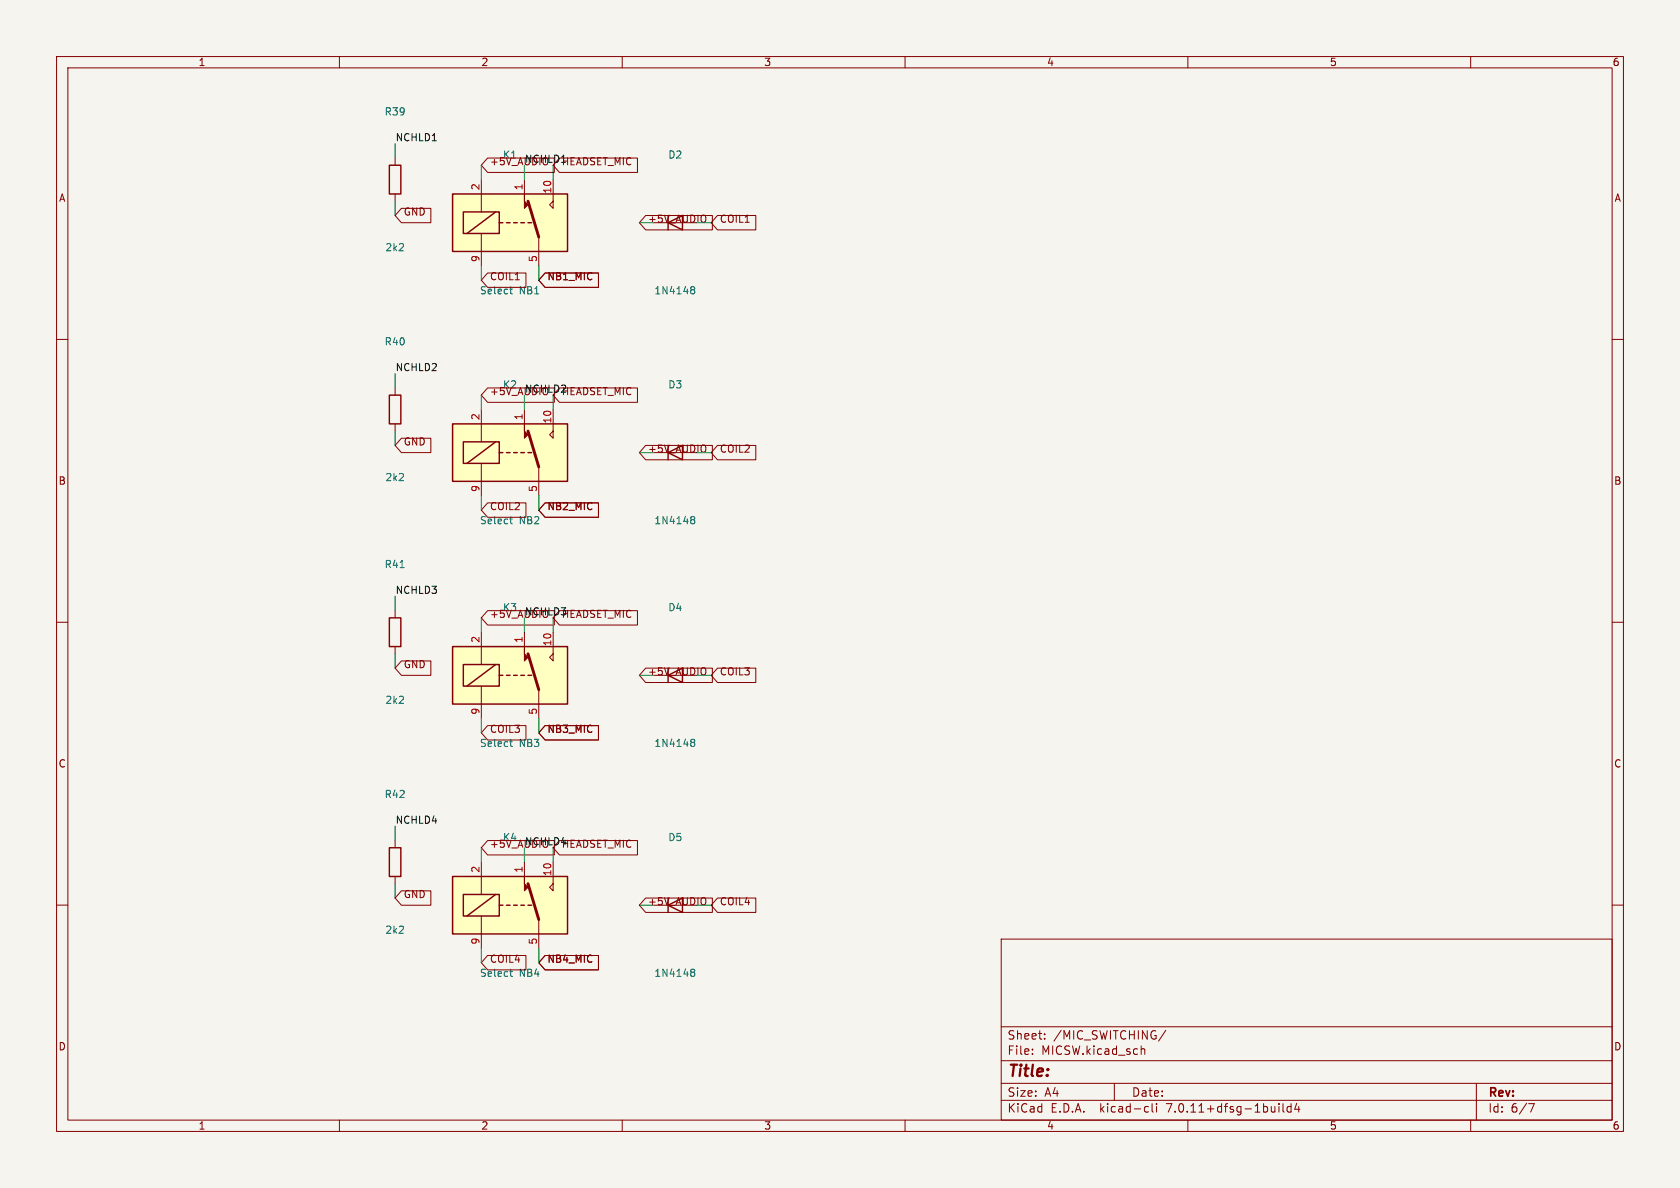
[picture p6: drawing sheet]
(kicad_sch (version 20230121) (generator eeschema)
 (paper "A4")
 (lib_symbols
(symbol "Device:D" (pin_numbers hide) (pin_names (offset 1.016) hide) (in_bom yes) (on_board yes)
   (property "Reference" "D" (at 0 2.54 0) (effects (font (size 1.27 1.27))))
   (property "Value" "D" (at 0 -2.54 0) (effects (font (size 1.27 1.27))))
   (property "Footprint" "" (at 0 0 0) (effects (font (size 1.27 1.27)) hide))
   (property "Datasheet" "~" (at 0 0 0) (effects (font (size 1.27 1.27)) hide))
   (property "Sim.Device" "D" (at 0 0 0) (effects (font (size 1.27 1.27)) hide))
   (property "Sim.Pins" "1=K 2=A" (at 0 0 0) (effects (font (size 1.27 1.27)) hide))
   (symbol "D_0_1"
    (polyline (pts (xy -1.27 1.27) (xy -1.27 -1.27)) (stroke (width 0.254) (type default)) (fill (type none)))
    (polyline (pts (xy 1.27 0) (xy -1.27 0)) (stroke (width 0) (type default)) (fill (type none)))
    (polyline (pts (xy 1.27 1.27) (xy 1.27 -1.27) (xy -1.27 0) (xy 1.27 1.27)) (stroke (width 0.254) (type default)) (fill (type none))))
   (symbol "D_1_1"
    (pin passive line (at -3.81 0 0) (length 2.54) (name "K" (effects (font (size 1.27 1.27)))) (number "1" (effects (font (size 1.27 1.27)))))
    (pin passive line (at 3.81 0 180) (length 2.54) (name "A" (effects (font (size 1.27 1.27)))) (number "2" (effects (font (size 1.27 1.27)))))))
(symbol "Device:R" (pin_numbers hide) (pin_names (offset 0)) (in_bom yes) (on_board yes)
   (property "Reference" "R" (at 2.032 0 90) (effects (font (size 1.27 1.27))))
   (property "Value" "R" (at 0 0 90) (effects (font (size 1.27 1.27))))
   (property "Footprint" "" (at -1.778 0 90) (effects (font (size 1.27 1.27)) hide))
   (property "Datasheet" "~" (at 0 0 0) (effects (font (size 1.27 1.27)) hide))
   (symbol "R_0_1"
    (rectangle (start -1.016 -2.54) (end 1.016 2.54) (stroke (width 0.254) (type default)) (fill (type none))))
   (symbol "R_1_1"
    (pin passive line (at 0 3.81 270) (length 1.27) (name "~" (effects (font (size 1.27 1.27)))) (number "1" (effects (font (size 1.27 1.27)))))
    (pin passive line (at 0 -3.81 90) (length 1.27) (name "~" (effects (font (size 1.27 1.27)))) (number "2" (effects (font (size 1.27 1.27)))))))
(symbol "power:GND" (power) (pin_names (offset 0)) (in_bom yes) (on_board yes)
   (property "Reference" "#PWR" (at 0 -6.35 0) (effects (font (size 1.27 1.27)) hide))
   (property "Value" "GND" (at 0 -3.81 0) (effects (font (size 1.27 1.27))))
   (property "Footprint" "" (at 0 0 0) (effects (font (size 1.27 1.27)) hide))
   (property "Datasheet" "" (at 0 0 0) (effects (font (size 1.27 1.27)) hide))
   (symbol "GND_0_1"
    (polyline (pts (xy 0 0) (xy 0 -1.27) (xy 1.27 -1.27) (xy 0 -2.54) (xy -1.27 -1.27) (xy 0 -1.27)) (stroke (width 0) (type default)) (fill (type none))))
   (symbol "GND_1_1"
    (pin power_in line (at 0 0 270) (length 0) hide (name "GND" (effects (font (size 1.27 1.27)))) (number "1" (effects (font (size 1.27 1.27)))))))
(symbol "Relay:G5V-1" (in_bom yes) (on_board yes)
   (property "Reference" "K" (at 11.43 3.81 0) (effects (font (size 1.27 1.27)) (justify left)))
   (property "Value" "G5V-1" (at 11.43 1.27 0) (effects (font (size 1.27 1.27)) (justify left)))
   (property "Footprint" "Relay_THT:Relay_SPDT_Omron_G5V-1" (at 28.702 -0.762 0) (effects (font (size 1.27 1.27)) hide))
   (property "Datasheet" "http://omronfs.omron.com/en_US/ecb/products/pdf/en-g5v_1.pdf" (at 0 0 0) (effects (font (size 1.27 1.27)) hide))
   (symbol "G5V-1_0_0"
    (polyline (pts (xy 7.62 5.08) (xy 7.62 2.54) (xy 6.985 3.175) (xy 7.62 3.81)) (stroke (width 0) (type default)) (fill (type none))))
   (symbol "G5V-1_0_1"
    (rectangle (start -10.16 5.08) (end 10.16 -5.08) (stroke (width 0.254) (type default)) (fill (type background)))
    (rectangle (start -8.255 1.905) (end -1.905 -1.905) (stroke (width 0.254) (type default)) (fill (type none)))
    (polyline (pts (xy -7.62 -1.905) (xy -2.54 1.905)) (stroke (width 0.254) (type default)) (fill (type none)))
    (polyline (pts (xy -5.08 -5.08) (xy -5.08 -1.905)) (stroke (width 0) (type default)) (fill (type none)))
    (polyline (pts (xy -5.08 5.08) (xy -5.08 1.905)) (stroke (width 0) (type default)) (fill (type none)))
    (polyline (pts (xy -1.905 0) (xy -1.27 0)) (stroke (width 0.254) (type default)) (fill (type none)))
    (polyline (pts (xy -0.635 0) (xy 0 0)) (stroke (width 0.254) (type default)) (fill (type none)))
    (polyline (pts (xy 0.635 0) (xy 1.27 0)) (stroke (width 0.254) (type default)) (fill (type none)))
    (polyline (pts (xy 1.905 0) (xy 2.54 0)) (stroke (width 0.254) (type default)) (fill (type none)))
    (polyline (pts (xy 3.175 0) (xy 3.81 0)) (stroke (width 0.254) (type default)) (fill (type none)))
    (polyline (pts (xy 5.08 -2.54) (xy 3.175 3.81)) (stroke (width 0.508) (type default)) (fill (type none)))
    (polyline (pts (xy 5.08 -2.54) (xy 5.08 -5.08)) (stroke (width 0) (type default)) (fill (type none)))
    (polyline (pts (xy 2.54 5.08) (xy 2.54 2.54) (xy 3.175 3.175) (xy 2.54 3.81)) (stroke (width 0) (type default)) (fill (type outline))))
   (symbol "G5V-1_1_1"
    (pin passive line (at 2.54 7.62 270) (length 2.54) (name "~" (effects (font (size 1.27 1.27)))) (number "1" (effects (font (size 1.27 1.27)))))
    (pin passive line (at 7.62 7.62 270) (length 2.54) (name "~" (effects (font (size 1.27 1.27)))) (number "10" (effects (font (size 1.27 1.27)))))
    (pin passive line (at -5.08 7.62 270) (length 2.54) (name "~" (effects (font (size 1.27 1.27)))) (number "2" (effects (font (size 1.27 1.27)))))
    (pin passive line (at 5.08 -7.62 90) (length 2.54) (name "~" (effects (font (size 1.27 1.27)))) (number "5" (effects (font (size 1.27 1.27)))))
    (pin passive line (at 5.08 -7.62 90) (length 2.54) hide (name "~" (effects (font (size 1.27 1.27)))) (number "6" (effects (font (size 1.27 1.27)))))
    (pin passive line (at -5.08 -7.62 90) (length 2.54) (name "~" (effects (font (size 1.27 1.27)))) (number "9" (effects (font (size 1.27 1.27))))))))
 (wire (pts (xy 85.09 31.75) (xy 85.09 29.21)) (stroke (width 0) (type default)))
 (wire (pts (xy 85.09 46.99) (xy 85.09 49.53)) (stroke (width 0) (type default)))
 (wire (pts (xy 95.25 46.99) (xy 95.25 49.53)) (stroke (width 0) (type default)))
 (wire (pts (xy 95.25 46.99) (xy 95.25 49.53)) (stroke (width 0) (type default)))
 (wire (pts (xy 97.79 31.75) (xy 97.79 29.21)) (stroke (width 0) (type default)))
 (wire (pts (xy 92.71 31.75) (xy 92.71 29.21)) (stroke (width 0) (type default)))
 (wire (pts (xy 69.85 27.94) (xy 69.85 25.4)) (stroke (width 0) (type default)))
 (wire (pts (xy 69.85 35.56) (xy 69.85 38.1)) (stroke (width 0) (type default)))
 (wire (pts (xy 115.57 39.37) (xy 113.03 39.37)) (stroke (width 0) (type default)))
 (wire (pts (xy 123.19 39.37) (xy 125.73 39.37)) (stroke (width 0) (type default)))
 (wire (pts (xy 85.09 72.39) (xy 85.09 69.85)) (stroke (width 0) (type default)))
 (wire (pts (xy 85.09 87.63) (xy 85.09 90.17)) (stroke (width 0) (type default)))
 (wire (pts (xy 95.25 87.63) (xy 95.25 90.17)) (stroke (width 0) (type default)))
 (wire (pts (xy 95.25 87.63) (xy 95.25 90.17)) (stroke (width 0) (type default)))
 (wire (pts (xy 97.79 72.39) (xy 97.79 69.85)) (stroke (width 0) (type default)))
 (wire (pts (xy 92.71 72.39) (xy 92.71 69.85)) (stroke (width 0) (type default)))
 (wire (pts (xy 69.85 68.58) (xy 69.85 66.04)) (stroke (width 0) (type default)))
 (wire (pts (xy 69.85 76.2) (xy 69.85 78.74)) (stroke (width 0) (type default)))
 (wire (pts (xy 115.57 80.01) (xy 113.03 80.01)) (stroke (width 0) (type default)))
 (wire (pts (xy 123.19 80.01) (xy 125.73 80.01)) (stroke (width 0) (type default)))
 (wire (pts (xy 85.09 111.76) (xy 85.09 109.22)) (stroke (width 0) (type default)))
 (wire (pts (xy 85.09 127.0) (xy 85.09 129.54)) (stroke (width 0) (type default)))
 (wire (pts (xy 95.25 127.0) (xy 95.25 129.54)) (stroke (width 0) (type default)))
 (wire (pts (xy 95.25 127.0) (xy 95.25 129.54)) (stroke (width 0) (type default)))
 (wire (pts (xy 97.79 111.76) (xy 97.79 109.22)) (stroke (width 0) (type default)))
 (wire (pts (xy 92.71 111.76) (xy 92.71 109.22)) (stroke (width 0) (type default)))
 (wire (pts (xy 69.85 107.95) (xy 69.85 105.41)) (stroke (width 0) (type default)))
 (wire (pts (xy 69.85 115.57) (xy 69.85 118.11)) (stroke (width 0) (type default)))
 (wire (pts (xy 115.57 119.38) (xy 113.03 119.38)) (stroke (width 0) (type default)))
 (wire (pts (xy 123.19 119.38) (xy 125.73 119.38)) (stroke (width 0) (type default)))
 (wire (pts (xy 85.09 152.4) (xy 85.09 149.86)) (stroke (width 0) (type default)))
 (wire (pts (xy 85.09 167.64) (xy 85.09 170.18)) (stroke (width 0) (type default)))
 (wire (pts (xy 95.25 167.64) (xy 95.25 170.18)) (stroke (width 0) (type default)))
 (wire (pts (xy 95.25 167.64) (xy 95.25 170.18)) (stroke (width 0) (type default)))
 (wire (pts (xy 97.79 152.4) (xy 97.79 149.86)) (stroke (width 0) (type default)))
 (wire (pts (xy 92.71 152.4) (xy 92.71 149.86)) (stroke (width 0) (type default)))
 (wire (pts (xy 69.85 148.59) (xy 69.85 146.05)) (stroke (width 0) (type default)))
 (wire (pts (xy 69.85 156.21) (xy 69.85 158.75)) (stroke (width 0) (type default)))
 (wire (pts (xy 115.57 160.02) (xy 113.03 160.02)) (stroke (width 0) (type default)))
 (wire (pts (xy 123.19 160.02) (xy 125.73 160.02)) (stroke (width 0) (type default)))
 (label "NCHLD1" (at 92.71 29.21 0) (effects (font (size 1.27 1.27)) (justify left bottom)))
 (label "NCHLD1" (at 69.85 25.4 0) (effects (font (size 1.27 1.27)) (justify left bottom)))
 (label "NCHLD2" (at 92.71 69.85 0) (effects (font (size 1.27 1.27)) (justify left bottom)))
 (label "NCHLD2" (at 69.85 66.04 0) (effects (font (size 1.27 1.27)) (justify left bottom)))
 (label "NCHLD3" (at 92.71 109.22 0) (effects (font (size 1.27 1.27)) (justify left bottom)))
 (label "NCHLD3" (at 69.85 105.41 0) (effects (font (size 1.27 1.27)) (justify left bottom)))
 (label "NCHLD4" (at 92.71 149.86 0) (effects (font (size 1.27 1.27)) (justify left bottom)))
 (label "NCHLD4" (at 69.85 146.05 0) (effects (font (size 1.27 1.27)) (justify left bottom)))
 (global_label "+5V_AUDIO" (shape input) (at 85.09 29.21 0) (effects (font (size 1.27 1.27)) (justify left bottom)) (property "Intersheetrefs" "${INTERSHEET_REFS}" (at 85.09 29.21 0) (effects (font (size 1.27 1.27)) hide)))
 (global_label "COIL1" (shape input) (at 85.09 49.53 0) (effects (font (size 1.27 1.27)) (justify left bottom)) (property "Intersheetrefs" "${INTERSHEET_REFS}" (at 85.09 49.53 0) (effects (font (size 1.27 1.27)) hide)))
 (global_label "NB1_MIC" (shape input) (at 95.25 49.53 0) (effects (font (size 1.27 1.27)) (justify left bottom)) (property "Intersheetrefs" "${INTERSHEET_REFS}" (at 95.25 49.53 0) (effects (font (size 1.27 1.27)) hide)))
 (global_label "NB1_MIC" (shape input) (at 95.25 49.53 0) (effects (font (size 1.27 1.27)) (justify left bottom)) (property "Intersheetrefs" "${INTERSHEET_REFS}" (at 95.25 49.53 0) (effects (font (size 1.27 1.27)) hide)))
 (global_label "HEADSET_MIC" (shape input) (at 97.79 29.21 0) (effects (font (size 1.27 1.27)) (justify left bottom)) (property "Intersheetrefs" "${INTERSHEET_REFS}" (at 97.79 29.21 0) (effects (font (size 1.27 1.27)) hide)))
 (global_label "GND" (shape input) (at 69.85 38.1 0) (effects (font (size 1.27 1.27)) (justify left bottom)) (property "Intersheetrefs" "${INTERSHEET_REFS}" (at 69.85 38.1 0) (effects (font (size 1.27 1.27)) hide)))
 (global_label "+5V_AUDIO" (shape input) (at 113.03 39.37 0) (effects (font (size 1.27 1.27)) (justify left bottom)) (property "Intersheetrefs" "${INTERSHEET_REFS}" (at 113.03 39.37 0) (effects (font (size 1.27 1.27)) hide)))
 (global_label "COIL1" (shape input) (at 125.73 39.37 0) (effects (font (size 1.27 1.27)) (justify left bottom)) (property "Intersheetrefs" "${INTERSHEET_REFS}" (at 125.73 39.37 0) (effects (font (size 1.27 1.27)) hide)))
 (global_label "+5V_AUDIO" (shape input) (at 85.09 69.85 0) (effects (font (size 1.27 1.27)) (justify left bottom)) (property "Intersheetrefs" "${INTERSHEET_REFS}" (at 85.09 69.85 0) (effects (font (size 1.27 1.27)) hide)))
 (global_label "COIL2" (shape input) (at 85.09 90.17 0) (effects (font (size 1.27 1.27)) (justify left bottom)) (property "Intersheetrefs" "${INTERSHEET_REFS}" (at 85.09 90.17 0) (effects (font (size 1.27 1.27)) hide)))
 (global_label "NB2_MIC" (shape input) (at 95.25 90.17 0) (effects (font (size 1.27 1.27)) (justify left bottom)) (property "Intersheetrefs" "${INTERSHEET_REFS}" (at 95.25 90.17 0) (effects (font (size 1.27 1.27)) hide)))
 (global_label "NB2_MIC" (shape input) (at 95.25 90.17 0) (effects (font (size 1.27 1.27)) (justify left bottom)) (property "Intersheetrefs" "${INTERSHEET_REFS}" (at 95.25 90.17 0) (effects (font (size 1.27 1.27)) hide)))
 (global_label "HEADSET_MIC" (shape input) (at 97.79 69.85 0) (effects (font (size 1.27 1.27)) (justify left bottom)) (property "Intersheetrefs" "${INTERSHEET_REFS}" (at 97.79 69.85 0) (effects (font (size 1.27 1.27)) hide)))
 (global_label "GND" (shape input) (at 69.85 78.74 0) (effects (font (size 1.27 1.27)) (justify left bottom)) (property "Intersheetrefs" "${INTERSHEET_REFS}" (at 69.85 78.74 0) (effects (font (size 1.27 1.27)) hide)))
 (global_label "+5V_AUDIO" (shape input) (at 113.03 80.01 0) (effects (font (size 1.27 1.27)) (justify left bottom)) (property "Intersheetrefs" "${INTERSHEET_REFS}" (at 113.03 80.01 0) (effects (font (size 1.27 1.27)) hide)))
 (global_label "COIL2" (shape input) (at 125.73 80.01 0) (effects (font (size 1.27 1.27)) (justify left bottom)) (property "Intersheetrefs" "${INTERSHEET_REFS}" (at 125.73 80.01 0) (effects (font (size 1.27 1.27)) hide)))
 (global_label "+5V_AUDIO" (shape input) (at 85.09 109.22 0) (effects (font (size 1.27 1.27)) (justify left bottom)) (property "Intersheetrefs" "${INTERSHEET_REFS}" (at 85.09 109.22 0) (effects (font (size 1.27 1.27)) hide)))
 (global_label "COIL3" (shape input) (at 85.09 129.54 0) (effects (font (size 1.27 1.27)) (justify left bottom)) (property "Intersheetrefs" "${INTERSHEET_REFS}" (at 85.09 129.54 0) (effects (font (size 1.27 1.27)) hide)))
 (global_label "NB3_MIC" (shape input) (at 95.25 129.54 0) (effects (font (size 1.27 1.27)) (justify left bottom)) (property "Intersheetrefs" "${INTERSHEET_REFS}" (at 95.25 129.54 0) (effects (font (size 1.27 1.27)) hide)))
 (global_label "NB3_MIC" (shape input) (at 95.25 129.54 0) (effects (font (size 1.27 1.27)) (justify left bottom)) (property "Intersheetrefs" "${INTERSHEET_REFS}" (at 95.25 129.54 0) (effects (font (size 1.27 1.27)) hide)))
 (global_label "HEADSET_MIC" (shape input) (at 97.79 109.22 0) (effects (font (size 1.27 1.27)) (justify left bottom)) (property "Intersheetrefs" "${INTERSHEET_REFS}" (at 97.79 109.22 0) (effects (font (size 1.27 1.27)) hide)))
 (global_label "GND" (shape input) (at 69.85 118.11 0) (effects (font (size 1.27 1.27)) (justify left bottom)) (property "Intersheetrefs" "${INTERSHEET_REFS}" (at 69.85 118.11 0) (effects (font (size 1.27 1.27)) hide)))
 (global_label "+5V_AUDIO" (shape input) (at 113.03 119.38 0) (effects (font (size 1.27 1.27)) (justify left bottom)) (property "Intersheetrefs" "${INTERSHEET_REFS}" (at 113.03 119.38 0) (effects (font (size 1.27 1.27)) hide)))
 (global_label "COIL3" (shape input) (at 125.73 119.38 0) (effects (font (size 1.27 1.27)) (justify left bottom)) (property "Intersheetrefs" "${INTERSHEET_REFS}" (at 125.73 119.38 0) (effects (font (size 1.27 1.27)) hide)))
 (global_label "+5V_AUDIO" (shape input) (at 85.09 149.86 0) (effects (font (size 1.27 1.27)) (justify left bottom)) (property "Intersheetrefs" "${INTERSHEET_REFS}" (at 85.09 149.86 0) (effects (font (size 1.27 1.27)) hide)))
 (global_label "COIL4" (shape input) (at 85.09 170.18 0) (effects (font (size 1.27 1.27)) (justify left bottom)) (property "Intersheetrefs" "${INTERSHEET_REFS}" (at 85.09 170.18 0) (effects (font (size 1.27 1.27)) hide)))
 (global_label "NB4_MIC" (shape input) (at 95.25 170.18 0) (effects (font (size 1.27 1.27)) (justify left bottom)) (property "Intersheetrefs" "${INTERSHEET_REFS}" (at 95.25 170.18 0) (effects (font (size 1.27 1.27)) hide)))
 (global_label "NB4_MIC" (shape input) (at 95.25 170.18 0) (effects (font (size 1.27 1.27)) (justify left bottom)) (property "Intersheetrefs" "${INTERSHEET_REFS}" (at 95.25 170.18 0) (effects (font (size 1.27 1.27)) hide)))
 (global_label "HEADSET_MIC" (shape input) (at 97.79 149.86 0) (effects (font (size 1.27 1.27)) (justify left bottom)) (property "Intersheetrefs" "${INTERSHEET_REFS}" (at 97.79 149.86 0) (effects (font (size 1.27 1.27)) hide)))
 (global_label "GND" (shape input) (at 69.85 158.75 0) (effects (font (size 1.27 1.27)) (justify left bottom)) (property "Intersheetrefs" "${INTERSHEET_REFS}" (at 69.85 158.75 0) (effects (font (size 1.27 1.27)) hide)))
 (global_label "+5V_AUDIO" (shape input) (at 113.03 160.02 0) (effects (font (size 1.27 1.27)) (justify left bottom)) (property "Intersheetrefs" "${INTERSHEET_REFS}" (at 113.03 160.02 0) (effects (font (size 1.27 1.27)) hide)))
 (global_label "COIL4" (shape input) (at 125.73 160.02 0) (effects (font (size 1.27 1.27)) (justify left bottom)) (property "Intersheetrefs" "${INTERSHEET_REFS}" (at 125.73 160.02 0) (effects (font (size 1.27 1.27)) hide)))
 (symbol (lib_id "Relay:G5V-1") (at 90.17 39.37 0) (unit 1) (in_bom yes) (on_board yes) (dnp no)
  (property "Reference" "K1" (at 90.17 27.369999999999997 0) (effects (font (size 1.27 1.27))))
  (property "Value" "Select NB1" (at 90.17 51.37 0) (effects (font (size 1.27 1.27))))
  (property "Footprint" "Relay_THT:Relay_SPDT_Omron_G5V-1" (at 90.17 39.37 0) (effects (font (size 1.27 1.27)) hide))
  (property "Datasheet" "" (at 90.17 39.37 0) (effects (font (size 1.27 1.27)) hide)) (pin "1") (pin "2") (pin "5") (pin "6") (pin "9") (pin "10"))
 (symbol (lib_id "Device:R") (at 69.85 31.75 0) (unit 1) (in_bom yes) (on_board yes) (dnp no)
  (property "Reference" "R39" (at 69.85 19.75 0) (effects (font (size 1.27 1.27))))
  (property "Value" "2k2" (at 69.85 43.75 0) (effects (font (size 1.27 1.27))))
  (property "Footprint" "Resistor_THT:R_Axial_DIN0207_L6.3mm_D2.5mm_P10.16mm_Horizontal" (at 69.85 31.75 0) (effects (font (size 1.27 1.27)) hide))
  (property "Datasheet" "" (at 69.85 31.75 0) (effects (font (size 1.27 1.27)) hide)) (pin "1") (pin "2"))
 (symbol (lib_id "Device:D") (at 119.38 39.37 0) (unit 1) (in_bom yes) (on_board yes) (dnp no)
  (property "Reference" "D2" (at 119.38 27.369999999999997 0) (effects (font (size 1.27 1.27))))
  (property "Value" "1N4148" (at 119.38 51.37 0) (effects (font (size 1.27 1.27))))
  (property "Footprint" "Diode_THT:D_DO-35_SOD27_P7.62mm_Horizontal" (at 119.38 39.37 0) (effects (font (size 1.27 1.27)) hide))
  (property "Datasheet" "" (at 119.38 39.37 0) (effects (font (size 1.27 1.27)) hide)) (pin "1") (pin "2"))
 (symbol (lib_id "Relay:G5V-1") (at 90.17 80.01 0) (unit 1) (in_bom yes) (on_board yes) (dnp no)
  (property "Reference" "K2" (at 90.17 68.01 0) (effects (font (size 1.27 1.27))))
  (property "Value" "Select NB2" (at 90.17 92.01 0) (effects (font (size 1.27 1.27))))
  (property "Footprint" "Relay_THT:Relay_SPDT_Omron_G5V-1" (at 90.17 80.01 0) (effects (font (size 1.27 1.27)) hide))
  (property "Datasheet" "" (at 90.17 80.01 0) (effects (font (size 1.27 1.27)) hide)) (pin "1") (pin "2") (pin "5") (pin "6") (pin "9") (pin "10"))
 (symbol (lib_id "Device:R") (at 69.85 72.39 0) (unit 1) (in_bom yes) (on_board yes) (dnp no)
  (property "Reference" "R40" (at 69.85 60.39 0) (effects (font (size 1.27 1.27))))
  (property "Value" "2k2" (at 69.85 84.39 0) (effects (font (size 1.27 1.27))))
  (property "Footprint" "Resistor_THT:R_Axial_DIN0207_L6.3mm_D2.5mm_P10.16mm_Horizontal" (at 69.85 72.39 0) (effects (font (size 1.27 1.27)) hide))
  (property "Datasheet" "" (at 69.85 72.39 0) (effects (font (size 1.27 1.27)) hide)) (pin "1") (pin "2"))
 (symbol (lib_id "Device:D") (at 119.38 80.01 0) (unit 1) (in_bom yes) (on_board yes) (dnp no)
  (property "Reference" "D3" (at 119.38 68.01 0) (effects (font (size 1.27 1.27))))
  (property "Value" "1N4148" (at 119.38 92.01 0) (effects (font (size 1.27 1.27))))
  (property "Footprint" "Diode_THT:D_DO-35_SOD27_P7.62mm_Horizontal" (at 119.38 80.01 0) (effects (font (size 1.27 1.27)) hide))
  (property "Datasheet" "" (at 119.38 80.01 0) (effects (font (size 1.27 1.27)) hide)) (pin "1") (pin "2"))
 (symbol (lib_id "Relay:G5V-1") (at 90.17 119.38 0) (unit 1) (in_bom yes) (on_board yes) (dnp no)
  (property "Reference" "K3" (at 90.17 107.38 0) (effects (font (size 1.27 1.27))))
  (property "Value" "Select NB3" (at 90.17 131.38 0) (effects (font (size 1.27 1.27))))
  (property "Footprint" "Relay_THT:Relay_SPDT_Omron_G5V-1" (at 90.17 119.38 0) (effects (font (size 1.27 1.27)) hide))
  (property "Datasheet" "" (at 90.17 119.38 0) (effects (font (size 1.27 1.27)) hide)) (pin "1") (pin "2") (pin "5") (pin "6") (pin "9") (pin "10"))
 (symbol (lib_id "Device:R") (at 69.85 111.76 0) (unit 1) (in_bom yes) (on_board yes) (dnp no)
  (property "Reference" "R41" (at 69.85 99.76 0) (effects (font (size 1.27 1.27))))
  (property "Value" "2k2" (at 69.85 123.76 0) (effects (font (size 1.27 1.27))))
  (property "Footprint" "Resistor_THT:R_Axial_DIN0207_L6.3mm_D2.5mm_P10.16mm_Horizontal" (at 69.85 111.76 0) (effects (font (size 1.27 1.27)) hide))
  (property "Datasheet" "" (at 69.85 111.76 0) (effects (font (size 1.27 1.27)) hide)) (pin "1") (pin "2"))
 (symbol (lib_id "Device:D") (at 119.38 119.38 0) (unit 1) (in_bom yes) (on_board yes) (dnp no)
  (property "Reference" "D4" (at 119.38 107.38 0) (effects (font (size 1.27 1.27))))
  (property "Value" "1N4148" (at 119.38 131.38 0) (effects (font (size 1.27 1.27))))
  (property "Footprint" "Diode_THT:D_DO-35_SOD27_P7.62mm_Horizontal" (at 119.38 119.38 0) (effects (font (size 1.27 1.27)) hide))
  (property "Datasheet" "" (at 119.38 119.38 0) (effects (font (size 1.27 1.27)) hide)) (pin "1") (pin "2"))
 (symbol (lib_id "Relay:G5V-1") (at 90.17 160.02 0) (unit 1) (in_bom yes) (on_board yes) (dnp no)
  (property "Reference" "K4" (at 90.17 148.02 0) (effects (font (size 1.27 1.27))))
  (property "Value" "Select NB4" (at 90.17 172.02 0) (effects (font (size 1.27 1.27))))
  (property "Footprint" "Relay_THT:Relay_SPDT_Omron_G5V-1" (at 90.17 160.02 0) (effects (font (size 1.27 1.27)) hide))
  (property "Datasheet" "" (at 90.17 160.02 0) (effects (font (size 1.27 1.27)) hide)) (pin "1") (pin "2") (pin "5") (pin "6") (pin "9") (pin "10"))
 (symbol (lib_id "Device:R") (at 69.85 152.4 0) (unit 1) (in_bom yes) (on_board yes) (dnp no)
  (property "Reference" "R42" (at 69.85 140.4 0) (effects (font (size 1.27 1.27))))
  (property "Value" "2k2" (at 69.85 164.4 0) (effects (font (size 1.27 1.27))))
  (property "Footprint" "Resistor_THT:R_Axial_DIN0207_L6.3mm_D2.5mm_P10.16mm_Horizontal" (at 69.85 152.4 0) (effects (font (size 1.27 1.27)) hide))
  (property "Datasheet" "" (at 69.85 152.4 0) (effects (font (size 1.27 1.27)) hide)) (pin "1") (pin "2"))
 (symbol (lib_id "Device:D") (at 119.38 160.02 0) (unit 1) (in_bom yes) (on_board yes) (dnp no)
  (property "Reference" "D5" (at 119.38 148.02 0) (effects (font (size 1.27 1.27))))
  (property "Value" "1N4148" (at 119.38 172.02 0) (effects (font (size 1.27 1.27))))
  (property "Footprint" "Diode_THT:D_DO-35_SOD27_P7.62mm_Horizontal" (at 119.38 160.02 0) (effects (font (size 1.27 1.27)) hide))
  (property "Datasheet" "" (at 119.38 160.02 0) (effects (font (size 1.27 1.27)) hide)) (pin "1") (pin "2")))
